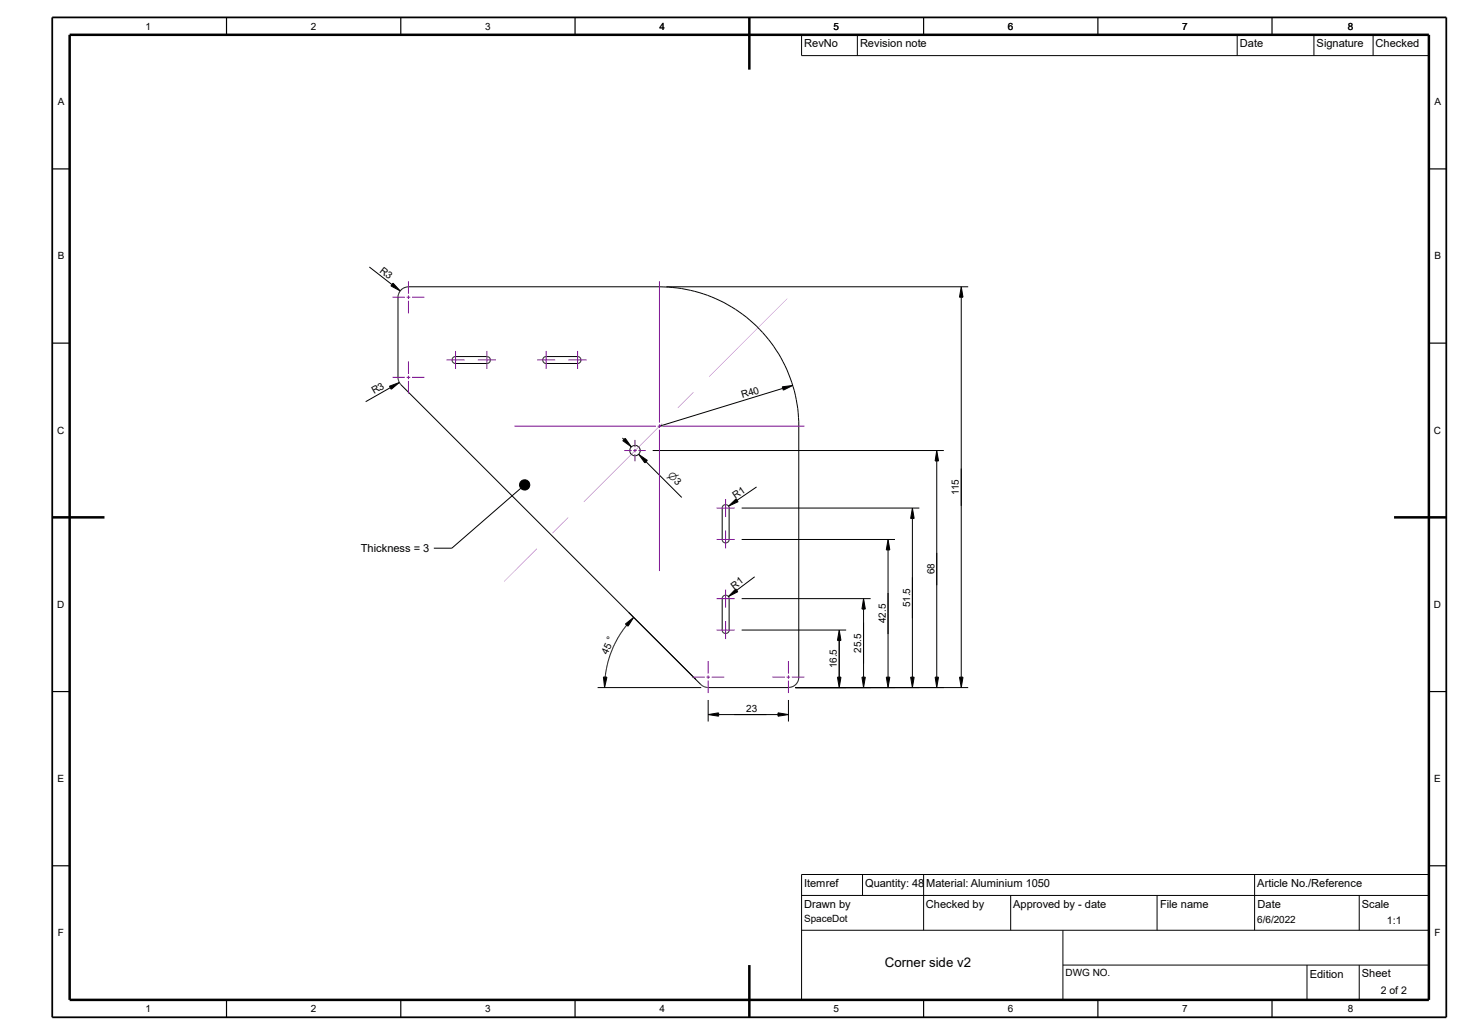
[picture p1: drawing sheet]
<svg xmlns="http://www.w3.org/2000/svg" width="420mm" height="297mm" viewBox="0 0 420 297" stroke-linecap="round" stroke-linejoin="round" font-family="sans-serif">
<g fill="none" stroke="#000" stroke-width=".29">
<path d="M106 76.6l6.4 5.1M112.7 81.2l2.1 2.3-2.7-1.5zM115.1 83.2l.8-.6 1.3-.3h72a40 40 0 0 1 40 38.7v73.6a2.98 2.98 0 0 1-3 2.7h-23l-1.9-.6-86.2-86.3-.6-.7-.3-1.1v-23.6l.3-1zM191.2 82.3h86.5M275.8 85.3v109M275.8 82.3l.5 3h-1zM111.7 110.8l2.9-1-2.4 1.9zM112 111.3l-7.1 4M130 102.5l.5-.2h9.4a1.01 1.01 0 0 1 .8 1 1.01 1.01 0 0 1-.8 1h-9.4a1.01 1.01 0 0 1-.8-.7 1.01 1.01 0 0 1 .3-1.1zM156 102.5l.5-.2h9.4a1.01 1.01 0 0 1 .8 1 1.01 1.01 0 0 1-.8 1h-9.4a1.03 1.03 0 0 1-.8-.7 1.03 1.03 0 0 1 .3-1.1zM224.4 111l3-.4-2.7 1.4zM224.5 111.5l-35.3 10.8"/>
<path d="M178.6 125.7l.4 .4M178.6 126.4l.8-.6 1.7 2.4zM183.2 130.4l2.5 1.7-.7 .7zM185.3 132.5l10.3 10.2M187.2 129.3h83.6M217 139.7l-5.5 3.9M268.7 129.3l.5 3h-.9zM268.7 132.3v62M207.5 145a1.03 1.03 0 0 1 1.7 .6v9.4a1.01 1.01 0 0 1-1 .8 1.01 1.01 0 0 1-1-.8v-9.4zM209 145.2l2.2-2.1 .6 .9zM212.8 154.8h44M212.8 145.8h50.9"/>
<path d="M254.8 157.8v36.5M254.8 154.8l.5 3h-1zM261.7 148.8v45.5M261.7 145.8l.6 3h-1.1zM179.4 179.1l2.4-1.9-1.6 2.5zM179.8 179.4l-1.9 2.5-1.9 3.6-1.6 4.6-.8 4.2M207.4 171.2a1.02 1.02 0 0 1 1-.4 1.02 1.02 0 0 1 .8 .8v9.4a1.01 1.01 0 0 1-1 .8 1.01 1.01 0 0 1-1-.8v-9.4zM211.1 169l.6 .8-2.7 1.4zM212.8 171.8h37M216.5 165.5l-5.1 3.9M247.7 174.8v19.5M247.7 171.8l.5 3h-.9z"/>
<path d="M171.4 197.3h29.8M173.1 194.3h1l-.7 3zM212.8 180.8h29.9M228.2 197.3h49.5M240.2 194.3h1.1l-.6 3zM240.7 183.2v11.7M240.7 180.8l.6 3h-1.1zM247.3 194.3h.9l-.5 3zM254.3 194.3h1l-.5 3zM261.2 194.3h1.1l-.6 3zM268.3 194.3h.9l-.5 3zM275.3 194.3h1l-.5 3z"/>
<path d="M203.2 200.9v6.2M203.2 205.1l3-.5v.9zM206.2 205.1h17M223.2 204.6l3 .5-3 .4zM226.2 200.9v6.2"/>
<circle cx="182.2" cy="129.3" r="1.51"/>
</g>
<g fill="#000">
<path d="M112.1 81.3h2.7v2.2h-2.7zM275.3 82.3h1v3h-1zM111.7 109.8h2.8v1.9h-2.8zM224.4 110.7h2.9v1.3h-2.9zM178.6 125.8h2.5v2.4h-2.5zM183.3 130.4h2.4v2.4h-2.4zM268.3 129.3h.9v3h-.9zM209.1 143.2h2.7v2h-2.7zM254.3 154.9h1v2.9h-1zM261.3 145.8h1v3h-1zM179.4 177.2h2.4v2.5h-2.4zM209 169h2.7v2.2h-2.7z"/>
<path d="M247.3 171.8h.9v3h-.9zM173.1 194.3h1v3h-1zM240.2 194.3h1.1v3h-1.1zM240.3 180.8h1v3h-1zM247.3 194.3h.9v3h-.9zM254.3 194.3h1v3h-1zM261.2 194.3h1.1v3h-1.1zM268.3 194.3h.9v3h-.9zM275.3 194.3h1v3h-1zM203.2 204.6h3v.9h-3zM223.2 204.6h3v.9h-3z"/>
</g>
<path d="M203.4 108.1l22.5-22.4zM194.4 117.1l4.6-4.5zM167.5 144l22.5-22.4zM158.5 153l4.5-4.5zM154 157.4l-9.4 9.5z" fill="#801196"/>
<path d="M202.4 122.3l12.7 .1zM189.2 122.3l6.9 .1z" fill="#158010"/>
<g fill="none" stroke="#801196" stroke-width=".29">
<path d="M112.6 85.3h3.6M116.7 85.3h1M117.2 80.7v3.6M117.2 84.8v1M117.2 86.3v3.6M118.2 85.3h3.6M189.2 80.7v40.6M112.6 108.3h3.6M116.7 108.3h1M117.2 103.7v3.6M117.2 107.8v1M117.2 109.3v3.6"/>
<path d="M118.2 108.3h3.6M128.1 103.3h5.2M130.7 100.7v5.2M137.1 103.3h5.2M139.7 100.7v5.2M154.1 103.3h5.2M156.7 100.7v5.2M163.1 103.3h5.2M165.7 100.7v5.2M147.6 122.3h40.6M179.1 129.3h2.1M181.7 129.3h1"/>
<path d="M182.2 126.2v2.1M182.2 128.8v1M182.2 130.3v2.1M183.2 129.3h2.1M188.7 122.3h1M189.2 121.8v1M189.2 123.3v40.6M190.2 122.3h40.6M205.6 145.8h5.2M205.6 154.8h5.2M208.2 143.2v5.2M208.2 152.2v5.2"/>
<path d="M205.6 171.8h5.2M208.2 169.2v5.2M208.2 178.2v5.2M198.6 194.3h3.6M202.7 194.3h1M203.2 189.7v3.6M203.2 193.8v1M203.2 195.3v3.6M204.2 194.3h3.6M205.6 180.8h5.2M221.6 194.3h3.6M225.7 194.3h1"/>
<path d="M226.2 189.7v3.6M226.2 193.8v1M226.2 195.3v3.6M227.2 194.3h3.6"/>
</g>
<g fill="none" stroke="#000" stroke-width=".29">
<path d="M230 10v6h179.9M246 10v6M354.9 10v6M376.9 10v6M393.9 10v6M149.4 140.1l-19.8 17.2h-5.1M230 257h179.9M247.4 251v6M265 251v16M289.9 257v10M331.9 257v10M359.9 251v16"/>
<path d="M389.9 257v10M409.9 251h-179.9v35.9M230 267h179.9M304.9 267v19.9M304.9 276.9h105M374.9 276.9v10M389.9 276.9v10"/>
<circle cx="150.5" cy="139.2" r="1.51"/>
</g>
<path d="M149 137.7h3v3h-3z" fill="#000"/>
<g fill="none" stroke="#000" stroke-width=".34">
<path d="M65 5v5M115 5v5M165 5v5M265 5v5M315 5v5M364.9 5v5M15 48.5h5M409.9 48.5h5M15 98.5h5M409.9 98.5h5M15 198.5h5M409.9 198.5h5"/>
<path d="M15 248.5h5M409.9 248.5h5M65 286.9v5M115 286.9v5M165 286.9v5M265 286.9v5M315 286.9v5M364.9 286.9v5"/>
</g>
<path d="M20 10h389.9v276.9h-389.9zM215 5v15M15 148.5h15M399.9 148.5h15M215 276.9v15" fill="none" stroke="#000" stroke-width=".72" stroke-linecap="butt"/>
<path d="M15 5h399.9v286.9h-399.9z" fill="none" stroke="#000" stroke-width=".51"/>
<text font-size="3.8" x="253.8" y="277.5">Corner side v2</text>
<g font-size="3.2">
<text x="230.7" y="13.5">RevNo</text>
<text x="246.7" y="13.5">Revision note</text>
<text x="355.7" y="13.5">Date</text>
<text x="377.7" y="13.5">Signature</text>
<text x="394.6" y="13.5">Checked</text>
<text x="103.5" y="158.4">Thickness = 3</text>
<text x="230.7" y="254.5">Itemref</text>
<text x="248.2" y="254.5">Quantity: 48</text>
<text x="265.7" y="254.5">Material: Aluminium 1050</text>
<text x="360.7" y="254.4">Article No./Reference</text>
<text x="230.7" y="260.4">Drawn by</text>
<text x="265.6" y="260.5">Checked by</text>
<text x="290.7" y="260.5">Approved by - date</text>
<text x="332.8" y="260.5">File name</text>
<text x="360.8" y="260.5">Date</text>
<text x="390.6" y="260.5">Scale</text>
<text x="375.8" y="280.5">Edition</text>
<text x="390.7" y="280.5">Sheet</text>
</g>
<g font-size="3">
<text x="397.9" y="265.2">1:1</text>
<text x="396.1" y="285.4">2 of 2</text>
</g>
<g font-size="2.9">
<text x="41.8" y="8.5">1</text>
<text x="89.2" y="8.5">2</text>
<text x="139.2" y="8.5">3</text>
<text x="189.2" y="8.5">4</text>
<text x="239.1" y="8.5">5</text>
<text x="289.1" y="8.5">6</text>
<text x="339.1" y="8.5">7</text>
<text x="386.6" y="8.5">8</text>
<text x="16.6" y="30.2">A</text>
<text x="411.5" y="30.2">A</text>
<text x="16.6" y="74.5">B</text>
<text x="411.5" y="74.5">B</text>
<text x="108.8" y="78" transform="rotate(38 108.8 78)">R3</text>
<text x="107.3" y="113.2" transform="rotate(-30 107.3 113.2)">R3</text>
<text x="213" y="114.3" transform="rotate(-17 213 114.3)">R40</text>
<text x="16.4" y="124.5">C</text>
<text x="411.4" y="124.5">C</text>
<text x="191.4" y="136.7" transform="rotate(45 191.4 136.7)">n3</text>
<text x="211" y="143.1" transform="rotate(-34 211 143.1)">R1</text>
<text x="275.1" y="142" transform="rotate(-90 275.1 142)">115</text>
<text x="268.1" y="164.8" transform="rotate(-90 268.1 164.8)">68</text>
<text x="210.6" y="169.2" transform="rotate(-37 210.6 169.2)">R1</text>
<text x="16.4" y="174.5">D</text>
<text x="254.1" y="178.8" transform="rotate(-90 254.1 178.8)">42.5</text>
<text x="261.1" y="174.3" transform="rotate(-90 261.1 174.3)">51.5</text>
<text x="411.4" y="174.5">D</text>
<text x="174.3" y="187.8" transform="rotate(-66 174.3 187.8)">45 °</text>
<text x="240.1" y="191.8" transform="rotate(-90 240.1 191.8)">16.5</text>
<text x="247.1" y="187.3" transform="rotate(-90 247.1 187.3)">25.5</text>
<text x="214.1" y="204.4">23</text>
<text x="16.5" y="224.4">E</text>
<text x="411.4" y="224.4">E</text>
<text x="16.6" y="268.7">F</text>
<text x="230.7" y="264.7">SpaceDot</text>
<text x="360.7" y="264.9">6/6/2022</text>
<text x="411.5" y="268.7">F</text>
<text x="305.7" y="280.2">DWG NO.</text>
<text x="41.8" y="290.4">1</text>
<text x="89.2" y="290.4">2</text>
<text x="139.2" y="290.4">3</text>
<text x="189.2" y="290.4">4</text>
<text x="239.1" y="290.4">5</text>
<text x="289.1" y="290.4">6</text>
<text x="339.1" y="290.4">7</text>
<text x="386.7" y="290.4">8</text>
</g>
</svg>
